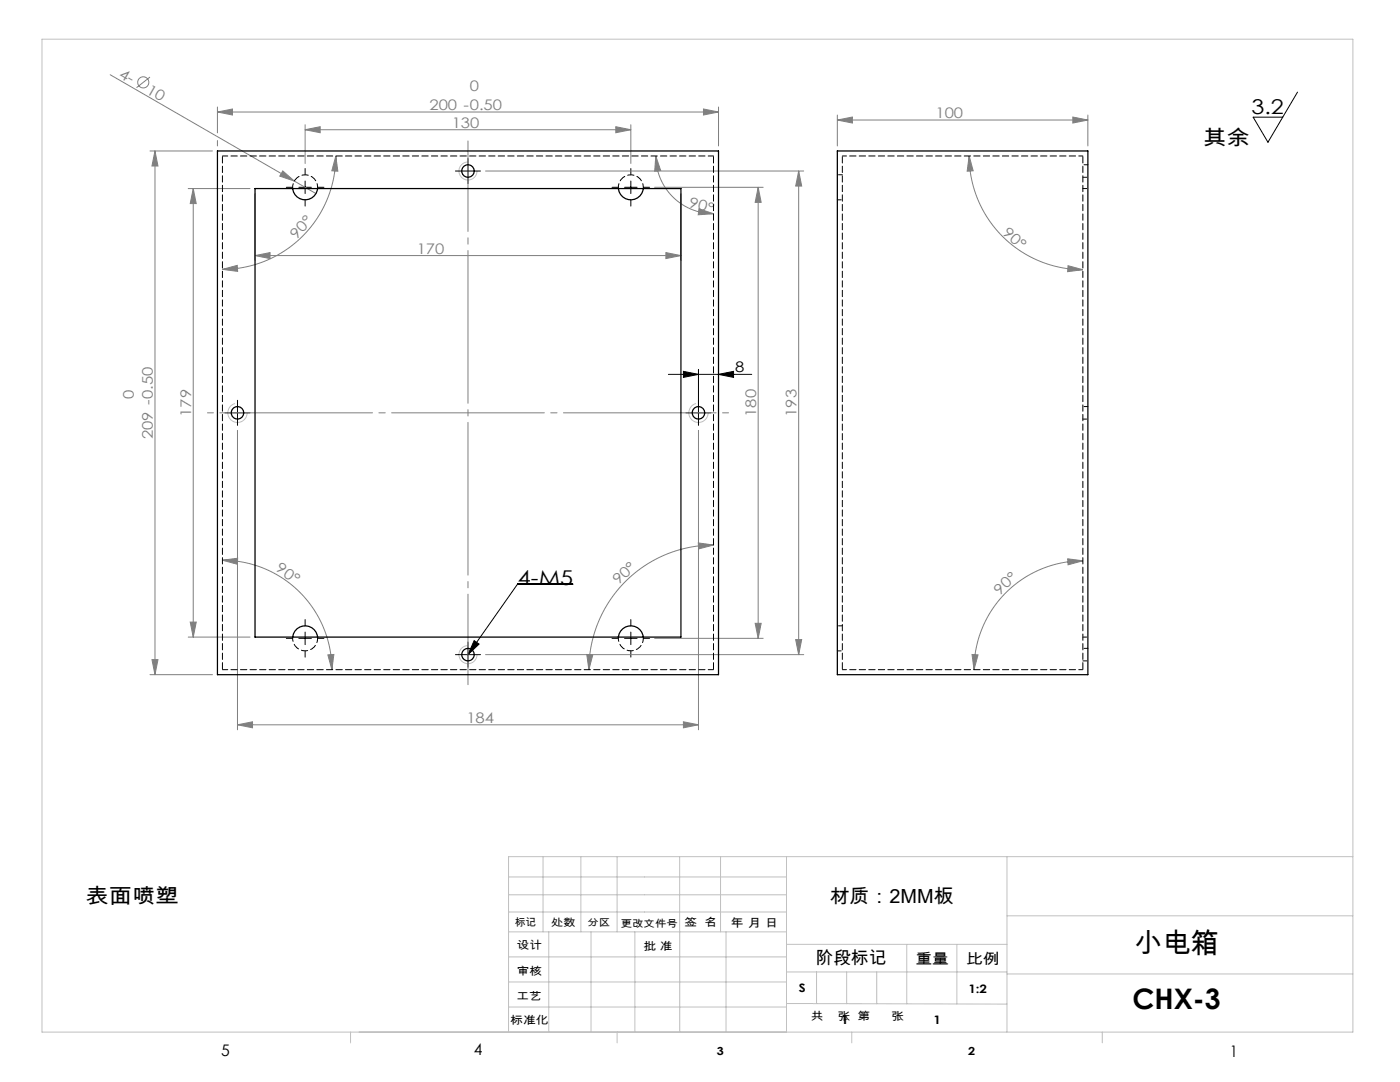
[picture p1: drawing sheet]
<svg xmlns="http://www.w3.org/2000/svg" width="279mm" height="216mm" viewBox="0 0 279 216" stroke-linecap="round" stroke-linejoin="round" font-family="sans-serif">
<g fill="none" stroke="#808080" stroke-width=".2">
<path d="M22 14.9l41.1 23.7M29.9 15.4l-2.7 2.1M29.9 30.1h12.5M30.9 30.1v104.5M30.9 30.1l.6 3h-1.2zM37.6 37.6h12.3M38.6 37.6v89.5M38.6 37.6l.6 3h-1.2zM43.4 22.3l3-.6v1.3zM43.4 21.4v5.1M43.4 28v1.1M43.4 22.3h100"/>
<path d="M50.9 38.6v13.4M56.4 34.1l2.3 2-2.9-1zM60.9 25.9l3-.6v1.2zM60.9 24.9v7.7M60.9 25.9h65M67 31.1l.4 3.1-1.2-.1zM67 31.1a22.6 22.6 0 0 1-22.6 22.6M96.9 34.1h63.5M122.9 25.3l3 .6-3 .6zM125.9 24.9v7.7M130.6 37.4h21.7M130.9 31.1l1 2.9-1.2 .2z"/>
<path d="M130.9 31.1a11.5 11.5 0 0 0 11.5 11.5M135.9 38.6v13.4M140.4 21.7l3 .6-3 .7zM143.4 21.4v7.7M151.3 37.4v90M151.3 37.4l.6 3h-1.2zM159.4 34.1l.6 3h-1.2zM159.4 34.1v96.5M167.1 24l3-.6v1.2zM167.1 23v6.1M167.1 24h50M193.4 31.1l.8 3-1.2 .1z"/>
<path d="M193.4 31.1a22.7 22.7 0 0 0 22.7 22.7M214.1 23.4l3 .6-3 .6zM217.1 23v6.1M44.4 53.7l2.9-.7 .1 1.2zM50.9 51l3-.6v1.2zM50.9 51h85M132.9 50.4l3 .6-3 .6zM139.5 41.7l2.9 .9-3.1 .3zM213.2 53l2.9 .8-3 .4zM47.4 85.9v59.7M139.4 85.9v59.7M44.4 111.8l3-.4-.1 1.2z"/>
<path d="M44.4 111.8a21.8 21.8 0 0 1 21.8 21.8M139.4 108.3l3 .5-3 .7zM142.4 108.8a24.9 24.9 0 0 0-24.9 24.8M213.1 111.5l3 .4-2.9 .8zM216.1 111.9a21.7 21.7 0 0 0-21.7 21.7M29.9 134.6h12.5M30.3 131.6h1.2l-.6 3zM37.6 127.1h12.3M38 124.1h1.2l-.6 3zM65.4 130.7l1.2-.1-.4 3zM96.9 130.6h63.5M117.1 130.6l1.2 .1-.8 2.9z"/>
<path d="M130.6 127.4h21.7M150.7 124.4h1.2l-.6 3zM158.8 127.6h1.2l-.6 3zM194 130.6l1.2 .1-.8 2.9zM47.4 144.6l3-.6v1.2zM47.4 144.6h92M136.4 144l3 .6-3 .6z"/>
<circle cx="28.6" cy="16.4" r="1.11"/>
</g>
<g fill="none" stroke="#000" stroke-width=".2">
<path d="M258.9 18.4l-5.9 10-2.9-5h5.9M59.6 37.4h2.5M60.9 36.1v2.5M92.1 34.1h2.5M93.4 32.9v2.5M124.6 37.4h2.5M125.9 36.1v2.5M133.4 74.7h16.6M136.4 74.1l3 .6-3 .6zM139.4 73.7v9.9M143.4 74.7l3-.6v1.2zM46.1 82.4h2.5"/>
<path d="M47.4 81.1v2.5M138.1 82.4h2.5M114.3 116.5h-11l-9.9 14.1M59.6 127.4h2.5M60.9 126.1v2.5M92.1 130.6h2.5M93.4 129.4v2.5M94.6 127.8l1 .7-2.2 2.1zM124.6 127.4h2.5M125.9 126.1v2.5"/>
</g>
<g fill="none" stroke="#c0c0c0" stroke-width=".2">
<path d="M8.4 7.8h261.6v198.1h-261.6zM93.4 32.3a1.8 1.8 0 0 0-1.8 1.8 1.8 1.8 0 0 0 1.8 1.8 1.8 1.8 0 0 0 1.8-1.8M46.9 80.5a1.92 1.92 0 0 0-1.4 2.2 1.92 1.92 0 0 0 2.1 1.6 1.92 1.92 0 0 0 1.7-1.9M138.9 80.5a1.92 1.92 0 0 0-1.4 2.2 1.92 1.92 0 0 0 2.1 1.6 1.92 1.92 0 0 0 1.7-1.9M93.4 128.8a1.8 1.8 0 0 0-1.8 1.8 1.8 1.8 0 0 0 1.8 1.8 1.8 1.8 0 0 0 1.8-1.8M101.5 178.5h55.5M101.5 175h55.5M108.4 170.9v15M115.9 170.9v15M123.2 170.9v15M135.6 170.9v15M143.8 170.9v15"/>
<path d="M157 170.9v35M201 170.9v35M270 170.9h-168.5v35M101.5 195.9h55.5M101.5 190.9h55.5M101.5 185.9h55.5M101.5 182h55.5M109.5 185.9v20M118 185.9v20M126.7 185.9v20M135.7 185.9v20M144.9 185.9v20"/>
<path d="M157 188.4h44M157 193.9h44M163 193.9v6.4M169 193.9v6.4M175 193.9v6.4M181 188.4v11.9M191 188.4v11.9M201 194.3h69M201 182.7h69M70 205.9v2.2M101.5 200.9h55.5M123.2 205.9v2.2"/>
<path d="M157 200.2l44 .2M170 205.9v2.2M220 205.9v2.2"/>
</g>
<g fill="none" stroke="#000" stroke-width=".2" stroke-dasharray="30.5 1.3 1.3 1.3">
<path d="M58.4 37.4h-1.3M60.9 34.9v-1.3M60.9 39.9v1.2M63.4 37.4h1.2M92.1 34.1h-1.2M93.4 32.9v-1.3M93.4 35.4v1.2M94.6 34.1h1.3M123.4 37.4h-1.3M125.9 34.9v-1.3M125.9 39.9v1.2M128.4 37.4h1.2"/>
<path d="M46.1 82.4h-1.2M47.4 81.1v-1.2M47.4 83.6v1.3M48.6 82.4h1.3M138.1 82.4h-1.2M139.4 81.1v-1.2M139.4 83.6v1.3M140.6 82.4h1.3M58.4 127.4h-1.3M60.9 124.9v-1.3M60.9 129.9v1.2M63.4 127.4h1.2"/>
<path d="M92.1 130.6h-1.2M93.4 129.4v-1.3M93.4 131.9v1.2M94.6 130.6h1.3M123.4 127.4h-1.3M125.9 124.9v-1.3M125.9 129.9v1.2M128.4 127.4h1.2"/>
</g>
<path d="M93.4 136.6v-108.5" fill="none" stroke="#808080" stroke-width=".2" stroke-dasharray="30.5 1.3 1.3 1.3" stroke-dashoffset="12.4"/>
<path d="M41.4 82.4h104" fill="none" stroke="#808080" stroke-width=".2" stroke-dasharray="30.5 1.3 1.3 1.3" stroke-dashoffset="-2.5"/>
<g fill="#000">
<path d="M94.6 127.8l1 .7-2.2 2.1z"/>
<path d="M136.4 74.1l3 .6-3 .6zM143.4 74.7l3-.6v1.2z"/>
</g>
<g fill="#808080">
<path d="M56.4 34.1l2.3 2-2.9-1z"/>
<path d="M65.4 130.7l1.2-.1-.4 3zM44.4 111.8l3-.4-.1 1.2z"/>
<path d="M140.4 21.7l3 .6-3 .7zM43.4 22.3l3-.6v1.3zM214.1 23.4l3 .6-3 .6zM167.1 24l3-.6v1.2z"/>
<path d="M60.9 25.9l3-.6v1.2zM122.9 25.3l3 .6-3 .6zM47.4 144.6l3-.6v1.2zM136.4 144l3 .6-3 .6z"/>
<path d="M132.9 50.4l3 .6-3 .6zM50.9 51l3-.6v1.2z"/>
<path d="M213.1 111.5l3 .4-2.9 .8zM194 130.6l1.2 .1-.8 2.9z"/>
<path d="M139.4 108.3l3 .5-3 .7zM117.1 130.6l1.2 .1-.8 2.9z"/>
<path d="M44.4 53.7l2.9-.7 .1 1.2zM67 31.1l.4 3.1-1.2-.1z"/>
<path d="M30.9 30.1l.6 3h-1.2zM30.3 131.6h1.2l-.6 3zM38.6 37.6l.6 3h-1.2zM38 124.1h1.2l-.6 3zM151.3 37.4l.6 3h-1.2zM150.7 124.4h1.2l-.6 3zM159.4 34.1l.6 3h-1.2zM158.8 127.6h1.2l-.6 3z"/>
<path d="M193.4 31.1l.8 3-1.2 .1zM213.2 53l2.9 .8-3 .4z"/>
<path d="M130.9 31.1l1 2.9-1.2 .2zM139.5 41.7l2.9 .9-3.1 .3z"/>
</g>
<g fill="none" stroke="#000" stroke-width=".25">
<path d="M43.4 30.1h100v104.5h-100zM50.9 37.6h85v89.5h-85zM58.4 37.6a2.5 2.5 0 0 0 2.5 2.3 2.5 2.5 0 0 0 2.5-2.3M123.4 37.6a2.5 2.5 0 0 0 2.5 2.3 2.5 2.5 0 0 0 2.5-2.3M167.1 30.1h50v104.5h-50zM58.4 127.1a2.5 2.5 0 0 1 2.5-2.2 2.5 2.5 0 0 1 2.5 2.2M123.4 127.1a2.5 2.5 0 0 1 2.5-2.2 2.5 2.5 0 0 1 2.5 2.2"/>
<circle cx="93.4" cy="34.1" r="1.25"/>
<circle cx="47.4" cy="82.4" r="1.25"/>
<circle cx="139.4" cy="82.4" r="1.25"/>
<circle cx="93.4" cy="130.6" r="1.25"/>
</g>
<path d="M142.4 31.1h-98M44.4 133.6h98" fill="none" stroke="#000" stroke-width=".2" stroke-dasharray="1.3 .6" stroke-dashoffset=".2"/>
<path d="M44.4 31.1v102.5M168.1 31.1v102.5M216.1 31.1v102.5M142.4 133.6v-102.5" fill="none" stroke="#000" stroke-width=".2" stroke-dasharray="1.3 .6" stroke-dashoffset="-.1"/>
<path d="M63.4 37.6a2.5 2.5 0 0 0-2.5-2.7 2.5 2.5 0 0 0-2.5 2.7M128.4 37.6a2.5 2.5 0 0 0-2.5-2.7 2.5 2.5 0 0 0-2.5 2.7" fill="none" stroke="#000" stroke-width=".2" stroke-dasharray="1.3 .6" stroke-dashoffset=".3"/>
<path d="M63.4 127.4v-.3M128.4 127.4v-.3" fill="none" stroke="#000" stroke-width=".2" stroke-dasharray="1.3 .6"/>
<path d="M216.1 31.1h-48M58.4 127.1a2.5 2.5 0 0 0 2.4 2.8 2.5 2.5 0 0 0 2.6-2.5M123.4 127.1a2.5 2.5 0 0 0 2.4 2.8 2.5 2.5 0 0 0 2.6-2.5M216.1 133.6h-48" fill="none" stroke="#000" stroke-width=".2" stroke-dasharray="1.3 .6" stroke-dashoffset=".4"/>
<path d="M167.1 39.9h1M168.1 34.9h-1M216.1 37.6h1M216.1 35.4h1M217.1 32.9h-1M216.1 83.6h1M217.1 81.1h-1M167.1 129.9h1M168.1 124.9h-1M216.1 127.1h1M216.1 131.9h1M217.1 129.4h-1" fill="none" stroke="#000" stroke-width=".2" stroke-dasharray="1.3 .6" stroke-dashoffset=".5"/>
<g font-size="5.6">
<text x="226.3" y="190.1">小电箱</text>
<text x="226" y="201.3">CHX-3</text>
</g>
<g font-size="4.1">
<text x="249.8" y="22.8">3.2</text>
<text x="240.1" y="28.8">其余</text>
<text x="103.4" y="116.7">4-M5</text>
<text x="17.1" y="180.2">表面喷塑</text>
</g>
<text font-size="3.9" x="165.6" y="180.1">材质：2MM板</text>
<text font-size="3.5" x="162.8" y="192.3">阶段标记</text>
<g font-size="3.2">
<text x="44.2" y="210.6">5</text>
<text x="94.6" y="210.6">4</text>
<text x="245.4" y="210.9">1</text>
</g>
<g font-size="2.9" fill="#808080">
<text x="23.6" y="15.3" transform="rotate(30 23.6 15.3)">4-</text>
<text x="29.1" y="18.5" transform="rotate(30 29.1 18.5)">10</text>
<text x="85.7" y="21.9">200 -0.50</text>
<text x="93.8" y="18.1">0</text>
<text x="186.7" y="23.5">100</text>
<text x="90.2" y="25.5">130</text>
<text x="137.3" y="41.3" transform="rotate(15 137.3 41.3)">90°</text>
<text x="59.1" y="47.9" transform="rotate(-47 59.1 47.9)">90°</text>
<text x="199.9" y="46.6" transform="rotate(40 199.9 46.6)">90°</text>
<text x="83.2" y="50.6">170</text>
<text x="26.7" y="79.6" transform="rotate(-90 26.7 79.6)">0</text>
<text x="38.2" y="83.2" transform="rotate(-90 38.2 83.2)">179</text>
<text x="150.9" y="83.2" transform="rotate(-90 150.9 83.2)">180</text>
<text x="159" y="83.2" transform="rotate(-90 159 83.2)">193</text>
<text x="30.5" y="87.6" transform="rotate(-90 30.5 87.6)">209 -0.50</text>
<text x="54.8" y="113.8" transform="rotate(34 54.8 113.8)">90°</text>
<text x="123.4" y="116.8" transform="rotate(-43 123.4 116.8)">90°</text>
<text x="199.4" y="118.9" transform="rotate(-42 199.4 118.9)">90°</text>
<text x="93.1" y="144.2">184</text>
</g>
<g font-size="2.9">
<text x="146.7" y="74.3">8</text>
<text x="182.7" y="192.3">重量</text>
<text x="192.8" y="192.4">比例</text>
</g>
<g font-size="2.3">
<text x="145.8" y="185">年 月 日</text>
<text x="159.4" y="198">S</text>
<text x="193.3" y="198.2">1:2</text>
<text x="167.9" y="204.4">1</text>
<text x="186.3" y="204.4">1</text>
</g>
<g font-size="2.2">
<text x="136.6" y="184.8">签 名</text>
<text x="103.1" y="189.5">设计</text>
<text x="128.4" y="189.5">批 准</text>
<text x="103.1" y="194.5">审核</text>
<text x="103" y="199.6">工艺</text>
<text x="161.8" y="203.5">共</text>
<text x="167.2" y="203.5">张 第</text>
<text x="177.9" y="203.5">张</text>
<text x="101.8" y="204.4">标准化</text>
<text x="143.1" y="210.5">3</text>
<text x="193.2" y="210.5">2</text>
</g>
<g font-size="2.1">
<text x="102.8" y="184.7">标记</text>
<text x="110" y="184.8">处数</text>
</g>
<g font-size="2">
<text x="117.3" y="184.8">分区</text>
<text x="123.9" y="184.9">更改文件号</text>
</g>
</svg>
